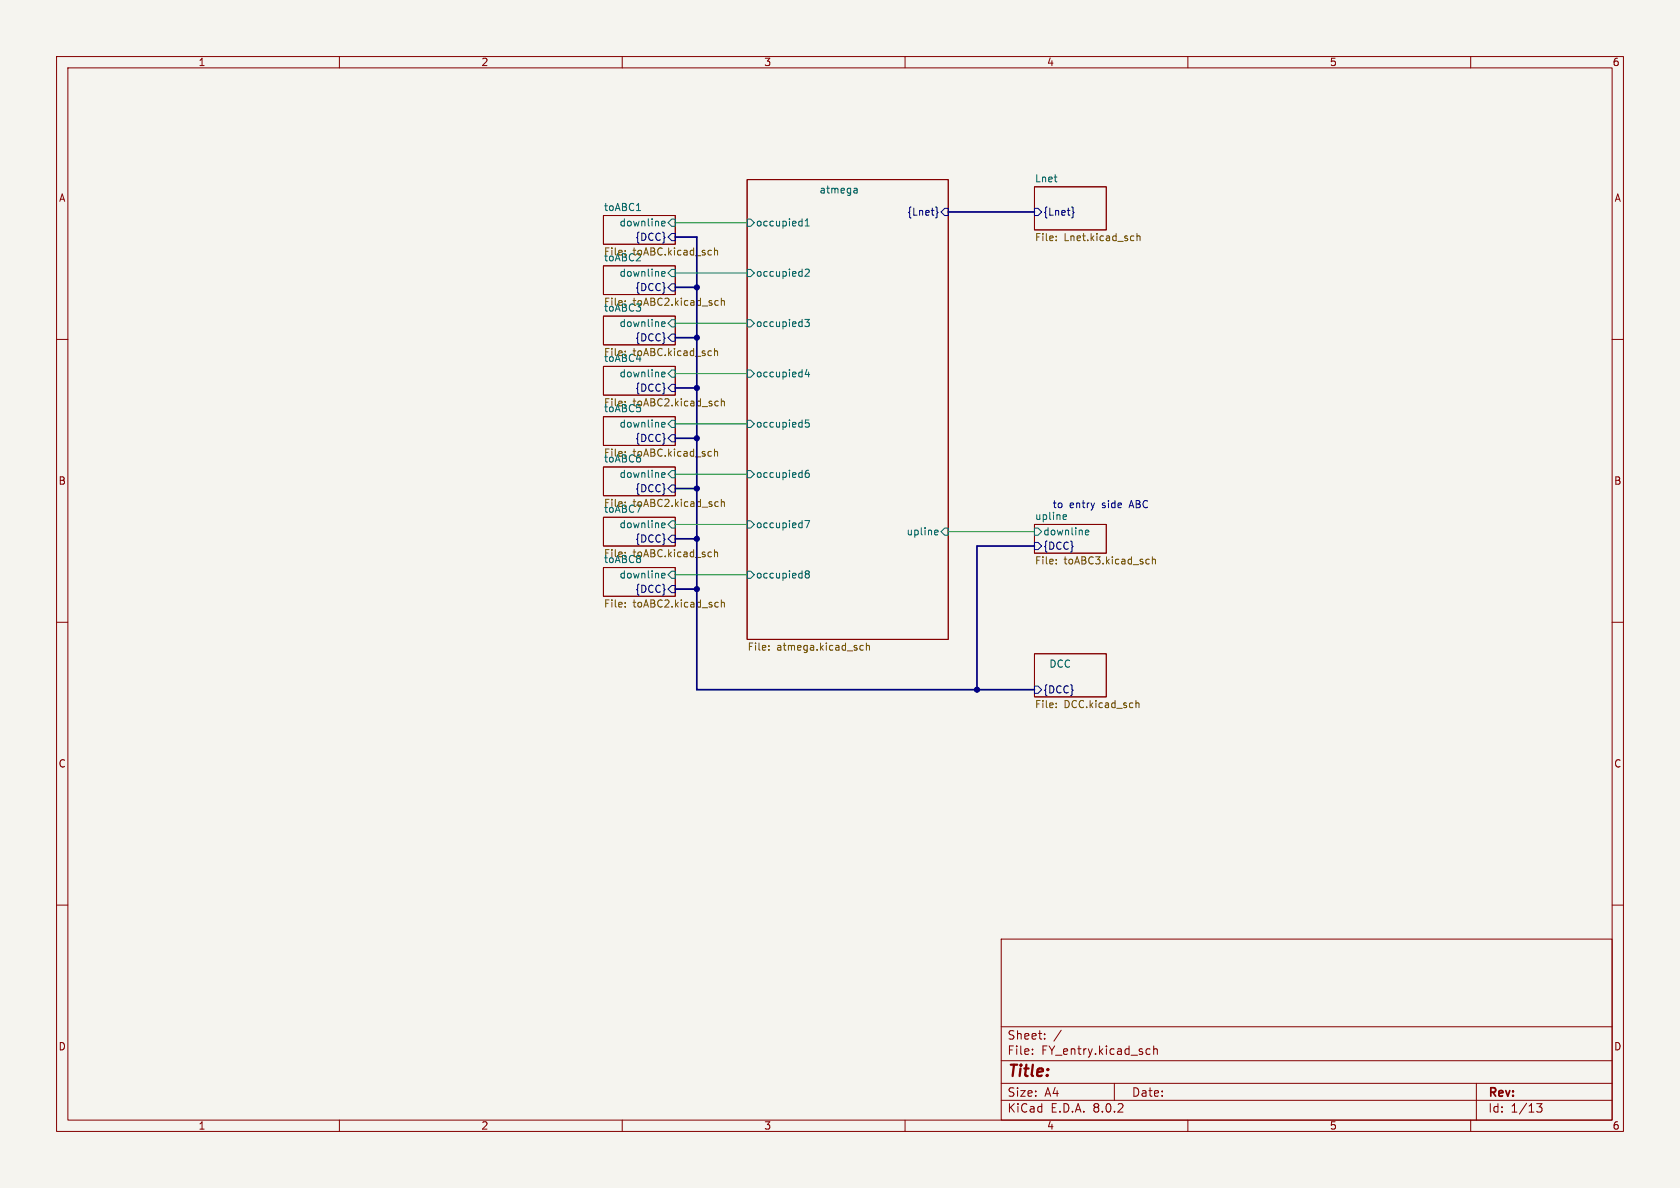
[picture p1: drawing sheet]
(kicad_sch
 (version 20231120)
 (generator "eeschema")
 (generator_version "8.0")
 (paper "A4")
 (lib_symbols)
 (junction
  (at 172.72 121.92)
  (diameter 0)
  (color 0 0 0 0))
 (junction
  (at 123.19 68.58)
  (diameter 0)
  (color 0 0 0 0))
 (junction
  (at 123.19 95.25)
  (diameter 0)
  (color 0 0 0 0))
 (junction
  (at 123.19 59.69)
  (diameter 0)
  (color 0 0 0 0))
 (junction
  (at 123.19 86.36)
  (diameter 0)
  (color 0 0 0 0))
 (junction
  (at 123.19 104.14)
  (diameter 0)
  (color 0 0 0 0))
 (junction
  (at 123.19 77.47)
  (diameter 0)
  (color 0 0 0 0))
 (junction
  (at 123.19 50.8)
  (diameter 0)
  (color 0 0 0 0))
 (bus
  (pts (xy 172.72 121.92) (xy 182.88 121.92))
  (stroke (width 0) (type default)))
 (bus
  (pts (xy 123.19 77.47) (xy 123.19 68.58))
  (stroke (width 0) (type default)))
 (bus
  (pts (xy 123.19 41.91) (xy 119.38 41.91))
  (stroke (width 0) (type default)))
 (wire
  (pts (xy 119.38 92.71) (xy 132.08 92.71))
  (stroke (width 0) (type default)))
 (bus
  (pts (xy 123.19 86.36) (xy 123.19 77.47))
  (stroke (width 0) (type default)))
 (bus
  (pts (xy 182.88 96.52) (xy 172.72 96.52))
  (stroke (width 0) (type default)))
 (bus
  (pts (xy 123.19 121.92) (xy 172.72 121.92))
  (stroke (width 0) (type default)))
 (bus
  (pts (xy 172.72 96.52) (xy 172.72 121.92))
  (stroke (width 0) (type default)))
 (bus
  (pts (xy 167.64 37.465) (xy 182.88 37.465))
  (stroke (width 0) (type default)))
 (wire
  (pts (xy 119.38 48.26) (xy 132.08 48.26))
  (stroke (width 0) (type default)))
 (bus
  (pts (xy 119.38 104.14) (xy 123.19 104.14))
  (stroke (width 0) (type default)))
 (wire
  (pts (xy 119.38 83.82) (xy 132.08 83.82))
  (stroke (width 0) (type default)))
 (wire
  (pts (xy 119.38 74.93) (xy 132.08 74.93))
  (stroke (width 0) (type default)))
 (bus
  (pts (xy 123.19 86.36) (xy 119.38 86.36))
  (stroke (width 0) (type default)))
 (wire
  (pts (xy 119.38 101.6) (xy 132.08 101.6))
  (stroke (width 0) (type default)))
 (bus
  (pts (xy 123.19 59.69) (xy 123.19 50.8))
  (stroke (width 0) (type default)))
 (bus
  (pts (xy 123.19 50.8) (xy 119.38 50.8))
  (stroke (width 0) (type default)))
 (bus
  (pts (xy 123.19 77.47) (xy 119.38 77.47))
  (stroke (width 0) (type default)))
 (bus
  (pts (xy 123.19 68.58) (xy 123.19 59.69))
  (stroke (width 0) (type default)))
 (bus
  (pts (xy 123.19 121.92) (xy 123.19 104.14))
  (stroke (width 0) (type default)))
 (bus
  (pts (xy 123.19 50.8) (xy 123.19 41.91))
  (stroke (width 0) (type default)))
 (wire
  (pts (xy 167.64 93.98) (xy 182.88 93.98))
  (stroke (width 0) (type default)))
 (bus
  (pts (xy 123.19 104.14) (xy 123.19 95.25))
  (stroke (width 0) (type default)))
 (wire
  (pts (xy 132.08 39.37) (xy 119.38 39.37))
  (stroke (width 0) (type default)))
 (bus
  (pts (xy 123.19 68.58) (xy 119.38 68.58))
  (stroke (width 0) (type default)))
 (bus
  (pts (xy 123.19 95.25) (xy 119.38 95.25))
  (stroke (width 0) (type default)))
 (wire
  (pts (xy 119.38 66.04) (xy 132.08 66.04))
  (stroke (width 0) (type default)))
 (wire
  (pts (xy 119.38 57.15) (xy 132.08 57.15))
  (stroke (width 0) (type default)))
 (bus
  (pts (xy 123.19 59.69) (xy 119.38 59.69))
  (stroke (width 0) (type default)))
 (bus
  (pts (xy 123.19 95.25) (xy 123.19 86.36))
  (stroke (width 0) (type default)))
 (text "to entry side ABC"
  (exclude_from_sim no)
  (at 203.2 90.17 0)
  (effects (font (size 1.27 1.27)) (justify right bottom)))
 (sheet
  (at 182.88 115.57)
  (size 12.7 7.62)
  (stroke (width 0.1524) (type solid))
  (fill (color 0 0 0 0.0000))
  (property "Sheetname" "DCC" (at 185.42 118.11 0) (effects (font (size 1.27 1.27)) (justify left bottom)))
  (property "Sheetfile" "DCC.kicad_sch" (at 182.88 123.7746 0) (effects (font (size 1.27 1.27)) (justify left top)))
  (pin "{DCC}" input (at 182.88 121.92 180) (effects (font (size 1.27 1.27)) (justify left))))
 (sheet
  (at 106.68 73.66)
  (size 12.7 5.08)
  (fields_autoplaced yes)
  (stroke (width 0.1524) (type solid))
  (fill (color 0 0 0 0.0000))
  (property "Sheetname" "toABC5" (at 106.68 72.9484 0) (effects (font (size 1.27 1.27)) (justify left bottom)))
  (property "Sheetfile" "toABC.kicad_sch" (at 106.68 79.3246 0) (effects (font (size 1.27 1.27)) (justify left top)))
  (pin "downline" input (at 119.38 74.93 0) (effects (font (size 1.27 1.27)) (justify right)))
  (pin "{DCC}" input (at 119.38 77.47 0) (effects (font (size 1.27 1.27)) (justify right))))
 (sheet
  (at 106.68 100.33)
  (size 12.7 5.08)
  (fields_autoplaced yes)
  (stroke (width 0.1524) (type solid))
  (fill (color 0 0 0 0.0000))
  (property "Sheetname" "toABC8" (at 106.68 99.6184 0) (effects (font (size 1.27 1.27)) (justify left bottom)))
  (property "Sheetfile" "toABC2.kicad_sch" (at 106.68 105.9946 0) (effects (font (size 1.27 1.27)) (justify left top)))
  (pin "downline" input (at 119.38 101.6 0) (effects (font (size 1.27 1.27)) (justify right)))
  (pin "{DCC}" input (at 119.38 104.14 0) (effects (font (size 1.27 1.27)) (justify right))))
 (sheet
  (at 182.88 92.71)
  (size 12.7 5.08)
  (fields_autoplaced yes)
  (stroke (width 0.1524) (type solid))
  (fill (color 0 0 0 0.0000))
  (property "Sheetname" "upline" (at 182.88 91.9984 0) (effects (font (size 1.27 1.27)) (justify left bottom)))
  (property "Sheetfile" "toABC3.kicad_sch" (at 182.88 98.3746 0) (effects (font (size 1.27 1.27)) (justify left top)))
  (pin "downline" input (at 182.88 93.98 180) (effects (font (size 1.27 1.27)) (justify left)))
  (pin "{DCC}" input (at 182.88 96.52 180) (effects (font (size 1.27 1.27)) (justify left))))
 (sheet
  (at 106.68 46.99)
  (size 12.7 5.08)
  (fields_autoplaced yes)
  (stroke (width 0.1524) (type solid))
  (fill (color 0 0 0 0.0000))
  (property "Sheetname" "toABC2" (at 106.68 46.2784 0) (effects (font (size 1.27 1.27)) (justify left bottom)))
  (property "Sheetfile" "toABC2.kicad_sch" (at 106.68 52.6546 0) (effects (font (size 1.27 1.27)) (justify left top)))
  (pin "downline" input (at 119.38 48.26 0) (effects (font (size 1.27 1.27)) (justify right)))
  (pin "{DCC}" input (at 119.38 50.8 0) (effects (font (size 1.27 1.27)) (justify right))))
 (sheet
  (at 132.08 31.75)
  (size 35.56 81.28)
  (stroke (width 0.1524) (type solid))
  (fill (color 0 0 0 0.0000))
  (property "Sheetname" "atmega" (at 144.78 34.29 0) (effects (font (size 1.27 1.27)) (justify left bottom)))
  (property "Sheetfile" "atmega.kicad_sch" (at 132.08 113.6146 0) (effects (font (size 1.27 1.27)) (justify left top)))
  (pin "occupied1" input (at 132.08 39.37 180) (effects (font (size 1.27 1.27)) (justify left)))
  (pin "occupied2" input (at 132.08 48.26 180) (effects (font (size 1.27 1.27)) (justify left)))
  (pin "occupied3" input (at 132.08 57.15 180) (effects (font (size 1.27 1.27)) (justify left)))
  (pin "occupied4" input (at 132.08 66.04 180) (effects (font (size 1.27 1.27)) (justify left)))
  (pin "occupied5" input (at 132.08 74.93 180) (effects (font (size 1.27 1.27)) (justify left)))
  (pin "occupied6" input (at 132.08 83.82 180) (effects (font (size 1.27 1.27)) (justify left)))
  (pin "occupied7" input (at 132.08 92.71 180) (effects (font (size 1.27 1.27)) (justify left)))
  (pin "occupied8" input (at 132.08 101.6 180) (effects (font (size 1.27 1.27)) (justify left)))
  (pin "upline" input (at 167.64 93.98 0) (effects (font (size 1.27 1.27)) (justify right)))
  (pin "{Lnet}" input (at 167.64 37.465 0) (effects (font (size 1.27 1.27)) (justify right))))
 (sheet
  (at 106.68 82.55)
  (size 12.7 5.08)
  (fields_autoplaced yes)
  (stroke (width 0.1524) (type solid))
  (fill (color 0 0 0 0.0000))
  (property "Sheetname" "toABC6" (at 106.68 81.8384 0) (effects (font (size 1.27 1.27)) (justify left bottom)))
  (property "Sheetfile" "toABC2.kicad_sch" (at 106.68 88.2146 0) (effects (font (size 1.27 1.27)) (justify left top)))
  (pin "downline" input (at 119.38 83.82 0) (effects (font (size 1.27 1.27)) (justify right)))
  (pin "{DCC}" input (at 119.38 86.36 0) (effects (font (size 1.27 1.27)) (justify right))))
 (sheet
  (at 106.68 55.88)
  (size 12.7 5.08)
  (fields_autoplaced yes)
  (stroke (width 0.1524) (type solid))
  (fill (color 0 0 0 0.0000))
  (property "Sheetname" "toABC3" (at 106.68 55.1684 0) (effects (font (size 1.27 1.27)) (justify left bottom)))
  (property "Sheetfile" "toABC.kicad_sch" (at 106.68 61.5446 0) (effects (font (size 1.27 1.27)) (justify left top)))
  (pin "downline" input (at 119.38 57.15 0) (effects (font (size 1.27 1.27)) (justify right)))
  (pin "{DCC}" input (at 119.38 59.69 0) (effects (font (size 1.27 1.27)) (justify right))))
 (sheet
  (at 106.68 91.44)
  (size 12.7 5.08)
  (fields_autoplaced yes)
  (stroke (width 0.1524) (type solid))
  (fill (color 0 0 0 0.0000))
  (property "Sheetname" "toABC7" (at 106.68 90.7284 0) (effects (font (size 1.27 1.27)) (justify left bottom)))
  (property "Sheetfile" "toABC.kicad_sch" (at 106.68 97.1046 0) (effects (font (size 1.27 1.27)) (justify left top)))
  (pin "downline" input (at 119.38 92.71 0) (effects (font (size 1.27 1.27)) (justify right)))
  (pin "{DCC}" input (at 119.38 95.25 0) (effects (font (size 1.27 1.27)) (justify right))))
 (sheet
  (at 106.68 64.77)
  (size 12.7 5.08)
  (fields_autoplaced yes)
  (stroke (width 0.1524) (type solid))
  (fill (color 0 0 0 0.0000))
  (property "Sheetname" "toABC4" (at 106.68 64.0584 0) (effects (font (size 1.27 1.27)) (justify left bottom)))
  (property "Sheetfile" "toABC2.kicad_sch" (at 106.68 70.4346 0) (effects (font (size 1.27 1.27)) (justify left top)))
  (pin "downline" input (at 119.38 66.04 0) (effects (font (size 1.27 1.27)) (justify right)))
  (pin "{DCC}" input (at 119.38 68.58 0) (effects (font (size 1.27 1.27)) (justify right))))
 (sheet
  (at 106.68 38.1)
  (size 12.7 5.08)
  (fields_autoplaced yes)
  (stroke (width 0.1524) (type solid))
  (fill (color 0 0 0 0.0000))
  (property "Sheetname" "toABC1" (at 106.68 37.3884 0) (effects (font (size 1.27 1.27)) (justify left bottom)))
  (property "Sheetfile" "toABC.kicad_sch" (at 106.68 43.7646 0) (effects (font (size 1.27 1.27)) (justify left top)))
  (pin "downline" input (at 119.38 39.37 0) (effects (font (size 1.27 1.27)) (justify right)))
  (pin "{DCC}" input (at 119.38 41.91 0) (effects (font (size 1.27 1.27)) (justify right))))
 (sheet
  (at 182.88 33.02)
  (size 12.7 7.62)
  (fields_autoplaced yes)
  (stroke (width 0.1524) (type solid))
  (fill (color 0 0 0 0.0000))
  (property "Sheetname" "Lnet" (at 182.88 32.3084 0) (effects (font (size 1.27 1.27)) (justify left bottom)))
  (property "Sheetfile" "Lnet.kicad_sch" (at 182.88 41.2246 0) (effects (font (size 1.27 1.27)) (justify left top)))
  (pin "{Lnet}" input (at 182.88 37.465 180) (effects (font (size 1.27 1.27)) (justify left))))
 (sheet_instances
  (path ""
   (page "1"))))
